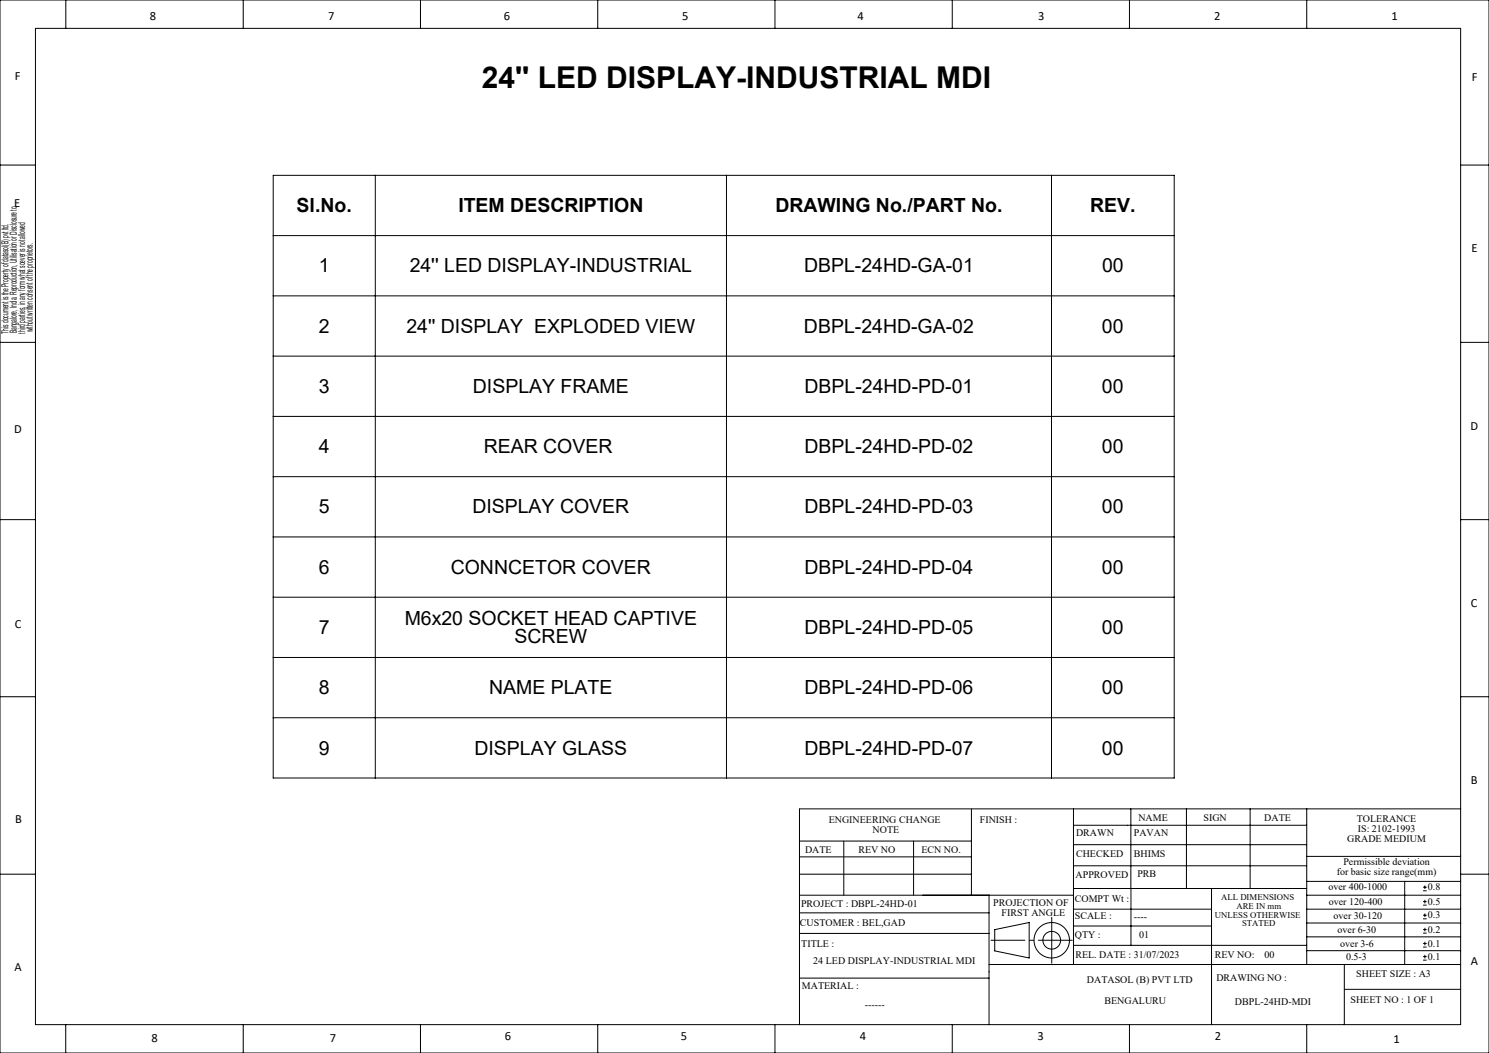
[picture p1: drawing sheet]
<svg xmlns="http://www.w3.org/2000/svg" width="420mm" height="297mm" viewBox="0 0 420 297" stroke-linecap="round" stroke-linejoin="round" font-family="sans-serif">
<g fill="none" stroke="#000" stroke-width=".28">
<path d="M0 0h420v297h-420zM10 8h402v281h-402zM18.6 0v7.9M68.6 0v8M118.6 0v8M168.6 0v8M218.6 0v8M268.6 0v8M318.6 0v8M368.6 0v8M0 46.6h10M77.1 49.5h254.1v169.9h-254.1z"/>
<path d="M105.9 49.5v169.9M204.9 49.5v169.9M296.6 49.5v169.9M412 46.6h8M77.1 66.5h254.1M0 96.6h10M77.1 83.5h254.1M412 96.6h8M77.1 100.4h254.1M77.1 117.4h254.1M77.1 134.4h254.1M0 146.6h10"/>
<path d="M77.1 151.4h254.1M412 146.6h8M77.1 168.4h254.1M0 196.5h10M77.1 185.4h254.1M412 196.5h8M77.1 202.4h254.1M225.5 237.2h48.5M225.5 228.1v60.9M274 228.1v24.4M302.8 232.8h65.8M302.8 238.2h65.8"/>
<path d="M319 228.1v22.5M334.7 228.1v22.5M352.6 228.1v22.5M368.6 228.1v43.9M412 228.1h-109.2v43.9M0 246.6h10M225.5 246.6h48.5M225.5 252.5h77.3M225.5 257.5h53.5M225.5 241.7h48.5M279 252.5v36.5M296.7 258.7v13"/>
<path d="M302.8 256.4h38.9M302.8 244.2h65.8M302.8 250.6h65.8M319 250.6v16M341.7 250.6v38.4M368.6 256.4h43.4M368.6 252.5h43.4M368.6 248.6h43.4M368.6 241.5h43.4M396.2 248.6v23.4M401.4 251.2h1M401.4 250.2h1"/>
<path d="M401.4 255.3h1M401.4 254.3h1M401.4 259.2h1M401.4 258.2h1M401.9 249.7v1M401.9 253.8v1M401.9 257.7v1M412 246.6h8M225.5 263.3h53.5M225.5 275.9h53.5M279 272h133M280.6 262.2l9.7-2v10l-9.7-2z"/>
<path d="M302.8 266.6h65.8M302.8 261.2h38.9M368.6 268.1h43.4M368.6 264.2h43.4M368.6 260.3h43.4M379.2 279h32.8M379.2 272v17M401.4 263.2h1M401.4 262.2h1M401.4 267.1h1M401.4 266.1h1M401.4 270.8h1"/>
<path d="M401.4 269.8h1M401.9 261.7v1M401.9 265.6v1M401.9 269.3v1M18.5 289v8M68.6 289v8M118.6 289v8M168.6 289v8M218.6 289v8M268.6 289v8M318.6 289v8M368.6 289v8"/>
<circle cx="296.7" cy="265.2" r="5"/>
<circle cx="296.7" cy="265.2" r="2.5"/>
</g>
<path d="M302.4 265.2h-22.9" fill="none" stroke="#000" stroke-width=".28" stroke-dasharray="15.2 1.3 1.3 1.3" stroke-dashoffset="5.7"/>
<path d="M238 237.2v15.3M257.7 237.2v15.3" fill="none" stroke="#080808" stroke-width=".28"/>
<path d="M225.5 228.1h77.3" fill="none" stroke="#0b0b0b" stroke-width=".28"/>
<text font-size="8.5" x="135.9" y="24.8">24'' LED DISPLAY-INDUSTRIAL MDI</text>
<g font-size="5.5">
<text x="83.7" y="59.8">Sl.No.</text>
<text x="129.3" y="59.8">ITEM DESCRIPTION</text>
<text x="218.7" y="59.8">DRAWING No./PART No.</text>
<text x="307.5" y="59.8">REV.</text>
<text x="89.9" y="76.8">1</text>
<text x="115.6" y="76.8">24'' LED DISPLAY-INDUSTRIAL</text>
<text x="226.8" y="76.8">DBPL-24HD-GA-01</text>
<text x="310.8" y="76.8">00</text>
<text x="89.9" y="93.8">2</text>
<text x="114.6" y="93.8">24'' DISPLAY EXPLODED VIEW</text>
<text x="226.8" y="93.8">DBPL-24HD-GA-02</text>
<text x="310.8" y="93.8">00</text>
<text x="89.9" y="110.8">3</text>
<text x="133.4" y="110.8">DISPLAY FRAME</text>
<text x="226.9" y="110.8">DBPL-24HD-PD-01</text>
<text x="310.8" y="110.8">00</text>
<text x="89.9" y="127.8">4</text>
<text x="136.4" y="127.8">REAR COVER</text>
<text x="226.9" y="127.8">DBPL-24HD-PD-02</text>
<text x="310.8" y="127.8">00</text>
<text x="89.9" y="144.8">5</text>
<text x="133.2" y="144.8">DISPLAY COVER</text>
<text x="226.9" y="144.8">DBPL-24HD-PD-03</text>
<text x="310.8" y="144.8">00</text>
<text x="89.9" y="161.8">6</text>
<text x="127.1" y="161.8">CONNCETOR COVER</text>
<text x="226.9" y="161.8">DBPL-24HD-PD-04</text>
<text x="310.8" y="161.8">00</text>
<text x="89.9" y="178.8">7</text>
<text x="114.1" y="176.2">M6x20 SOCKET HEAD CAPTIVE</text>
<text x="226.9" y="178.8">DBPL-24HD-PD-05</text>
<text x="310.8" y="178.8">00</text>
<text x="145.2" y="181.4">SCREW</text>
<text x="89.9" y="195.8">8</text>
<text x="138" y="195.8">NAME PLATE</text>
<text x="226.9" y="195.8">DBPL-24HD-PD-06</text>
<text x="310.8" y="195.8">00</text>
<text x="89.9" y="212.8">9</text>
<text x="133.8" y="212.8">DISPLAY GLASS</text>
<text x="226.9" y="212.8">DBPL-24HD-PD-07</text>
<text x="310.8" y="212.8">00</text>
</g>
<g font-size="3.5">
<text x="42.3" y="5.6">8</text>
<text x="92.6" y="5.6">7</text>
<text x="142.1" y="5.6">6</text>
<text x="192.4" y="5.6">5</text>
<text x="241.9" y="5.6">4</text>
<text x="292.8" y="5.6">3</text>
<text x="342.5" y="5.6">2</text>
<text x="392.5" y="5.6">1</text>
<text x="4.2" y="22.5">F</text>
<text x="415.2" y="22.9">F</text>
<text x="4" y="58.3">E</text>
<text x="415.1" y="71.2">E</text>
<text x="4" y="122.2">D</text>
<text x="414.8" y="121.2">D</text>
<text x="414.9" y="171.3">C</text>
<text x="4.2" y="177.2">C</text>
<text x="414.9" y="221.2">B</text>
<text x="4.2" y="232.2">B</text>
<text x="4.1" y="273.8">A</text>
<text x="414.9" y="272.2">A</text>
<text x="42.7" y="293.8">8</text>
<text x="93.1" y="293.8">7</text>
<text x="142.4" y="293.4">6</text>
<text x="192.1" y="293.4">5</text>
<text x="242.5" y="293.4">4</text>
<text x="292.7" y="293.4">3</text>
<text x="342.6" y="293.4">2</text>
<text x="393.1" y="294.1">1</text>
</g>
<g font-size="2.8" fill="#0d0000">
<text x="233.7" y="232.1">ENGINEERING CHANGE</text>
<text x="246.1" y="234.9">NOTE</text>
</g>
<g font-size="2.8">
<text x="276.4" y="232.1">FINISH :</text>
<text x="321.1" y="231.6">NAME</text>
<text x="339.5" y="231.6">SIGN</text>
<text x="356.6" y="231.6">DATE</text>
<text x="382.7" y="231.9">TOLERANCE</text>
<text x="303.5" y="235.9">DRAWN</text>
<text x="319.8" y="235.9">PAVAN</text>
<text x="380" y="237.6">GRADE MEDIUM</text>
<text x="383" y="234.7">IS: 2102-1993</text>
<text x="242.1" y="240.6">REV NO</text>
<text x="303.5" y="241.7">CHECKED</text>
<text x="319.8" y="241.7">BHIMS</text>
<text x="378.9" y="244">Permissible deviation</text>
<text x="303.4" y="247.5">APPROVED</text>
<text x="320.8" y="247.4">PRB</text>
<text x="374.7" y="251.1">over 400-1000</text>
<text x="377" y="246.9">for basic size range(mm)</text>
<text x="402.8" y="251.1">0.8</text>
<text x="225.9" y="255.9">PROJECT : DBPL-24HD-01</text>
<text x="280.2" y="255.6">PROJECTION OF</text>
<text x="303.2" y="254.5">COMPT Wt :</text>
<text x="374.8" y="255.3">over 120-400</text>
<text x="402.8" y="255.2">0.5</text>
<text x="225.6" y="261">CUSTOMER : BEL,GAD</text>
<text x="282.5" y="258.5">FIRST ANGLE</text>
<text x="303.2" y="259.3">SCALE :</text>
<text x="319.8" y="259.6">----</text>
<text x="376.2" y="259.1">over 30-120</text>
<text x="377.3" y="263.2">over 6-30</text>
<text x="402.8" y="259.1">0.3</text>
<text x="402.8" y="263.1">0.2</text>
<text x="226" y="267">TITLE :</text>
<text x="303.2" y="264.5">QTY :</text>
<text x="321.3" y="264.5">01</text>
<text x="378.1" y="267.2">over 3-6</text>
<text x="402.8" y="267">0.1</text>
<text x="229.4" y="272">24 LED DISPLAY-INDUSTRIAL MDI</text>
<text x="303.3" y="270.2">REL. DATE : 31/07/2023</text>
<text x="342.7" y="270.3">REV NO:</text>
<text x="356.7" y="270.3">00</text>
<text x="379.7" y="270.9">0.5-3</text>
<text x="382.5" y="275.4">SHEET SIZE : A3</text>
<text x="402.8" y="270.7">0.1</text>
<text x="226.2" y="278.8">MATERIAL :</text>
<text x="306.6" y="277.2">DATASOL (B) PVT LTD</text>
<text x="343.1" y="276.7">DRAWING NO :</text>
<text x="244" y="284.3">------</text>
<text x="311.5" y="283.3">BENGALURU</text>
<text x="348.3" y="283.3">DBPL-24HD-MDI</text>
<text x="380.9" y="282.8">SHEET NO : 1 OF 1</text>
</g>
<g font-size="2.8" fill="#060606">
<text x="227.1" y="240.6">DATE</text>
<text x="259.9" y="240.6">ECN NO.</text>
</g>
<text font-size="2.7" fill="#030303" x="2.4" y="94.1" transform="rotate(-90 2.4 94.1)">This document is the Property of datasol(B) pvt ltd.</text>
<text font-size="2.7" fill="#000204" x="4.8" y="94.1" transform="rotate(-90 4.8 94.1)">Bangalore, India. Reproduction, Utilisation or Disclosure to</text>
<text font-size="2.7" fill="#000b15" x="7.1" y="94.1" transform="rotate(-90 7.1 94.1)">third parties, in any form what soever is not allowed</text>
<text font-size="2.7" fill="#00060d" x="9.3" y="93.8" transform="rotate(-90 9.3 93.8)">without written consent of the proprietors.</text>
<g font-size="2.5">
<text x="344.4" y="253.9">ALL DIMENSIONS</text>
<text x="348.8" y="256.3">ARE IN mm</text>
<text x="342.7" y="258.8">UNLESS OTHERWISE</text>
<text x="350.3" y="261.3">STATED</text>
</g>
</svg>
